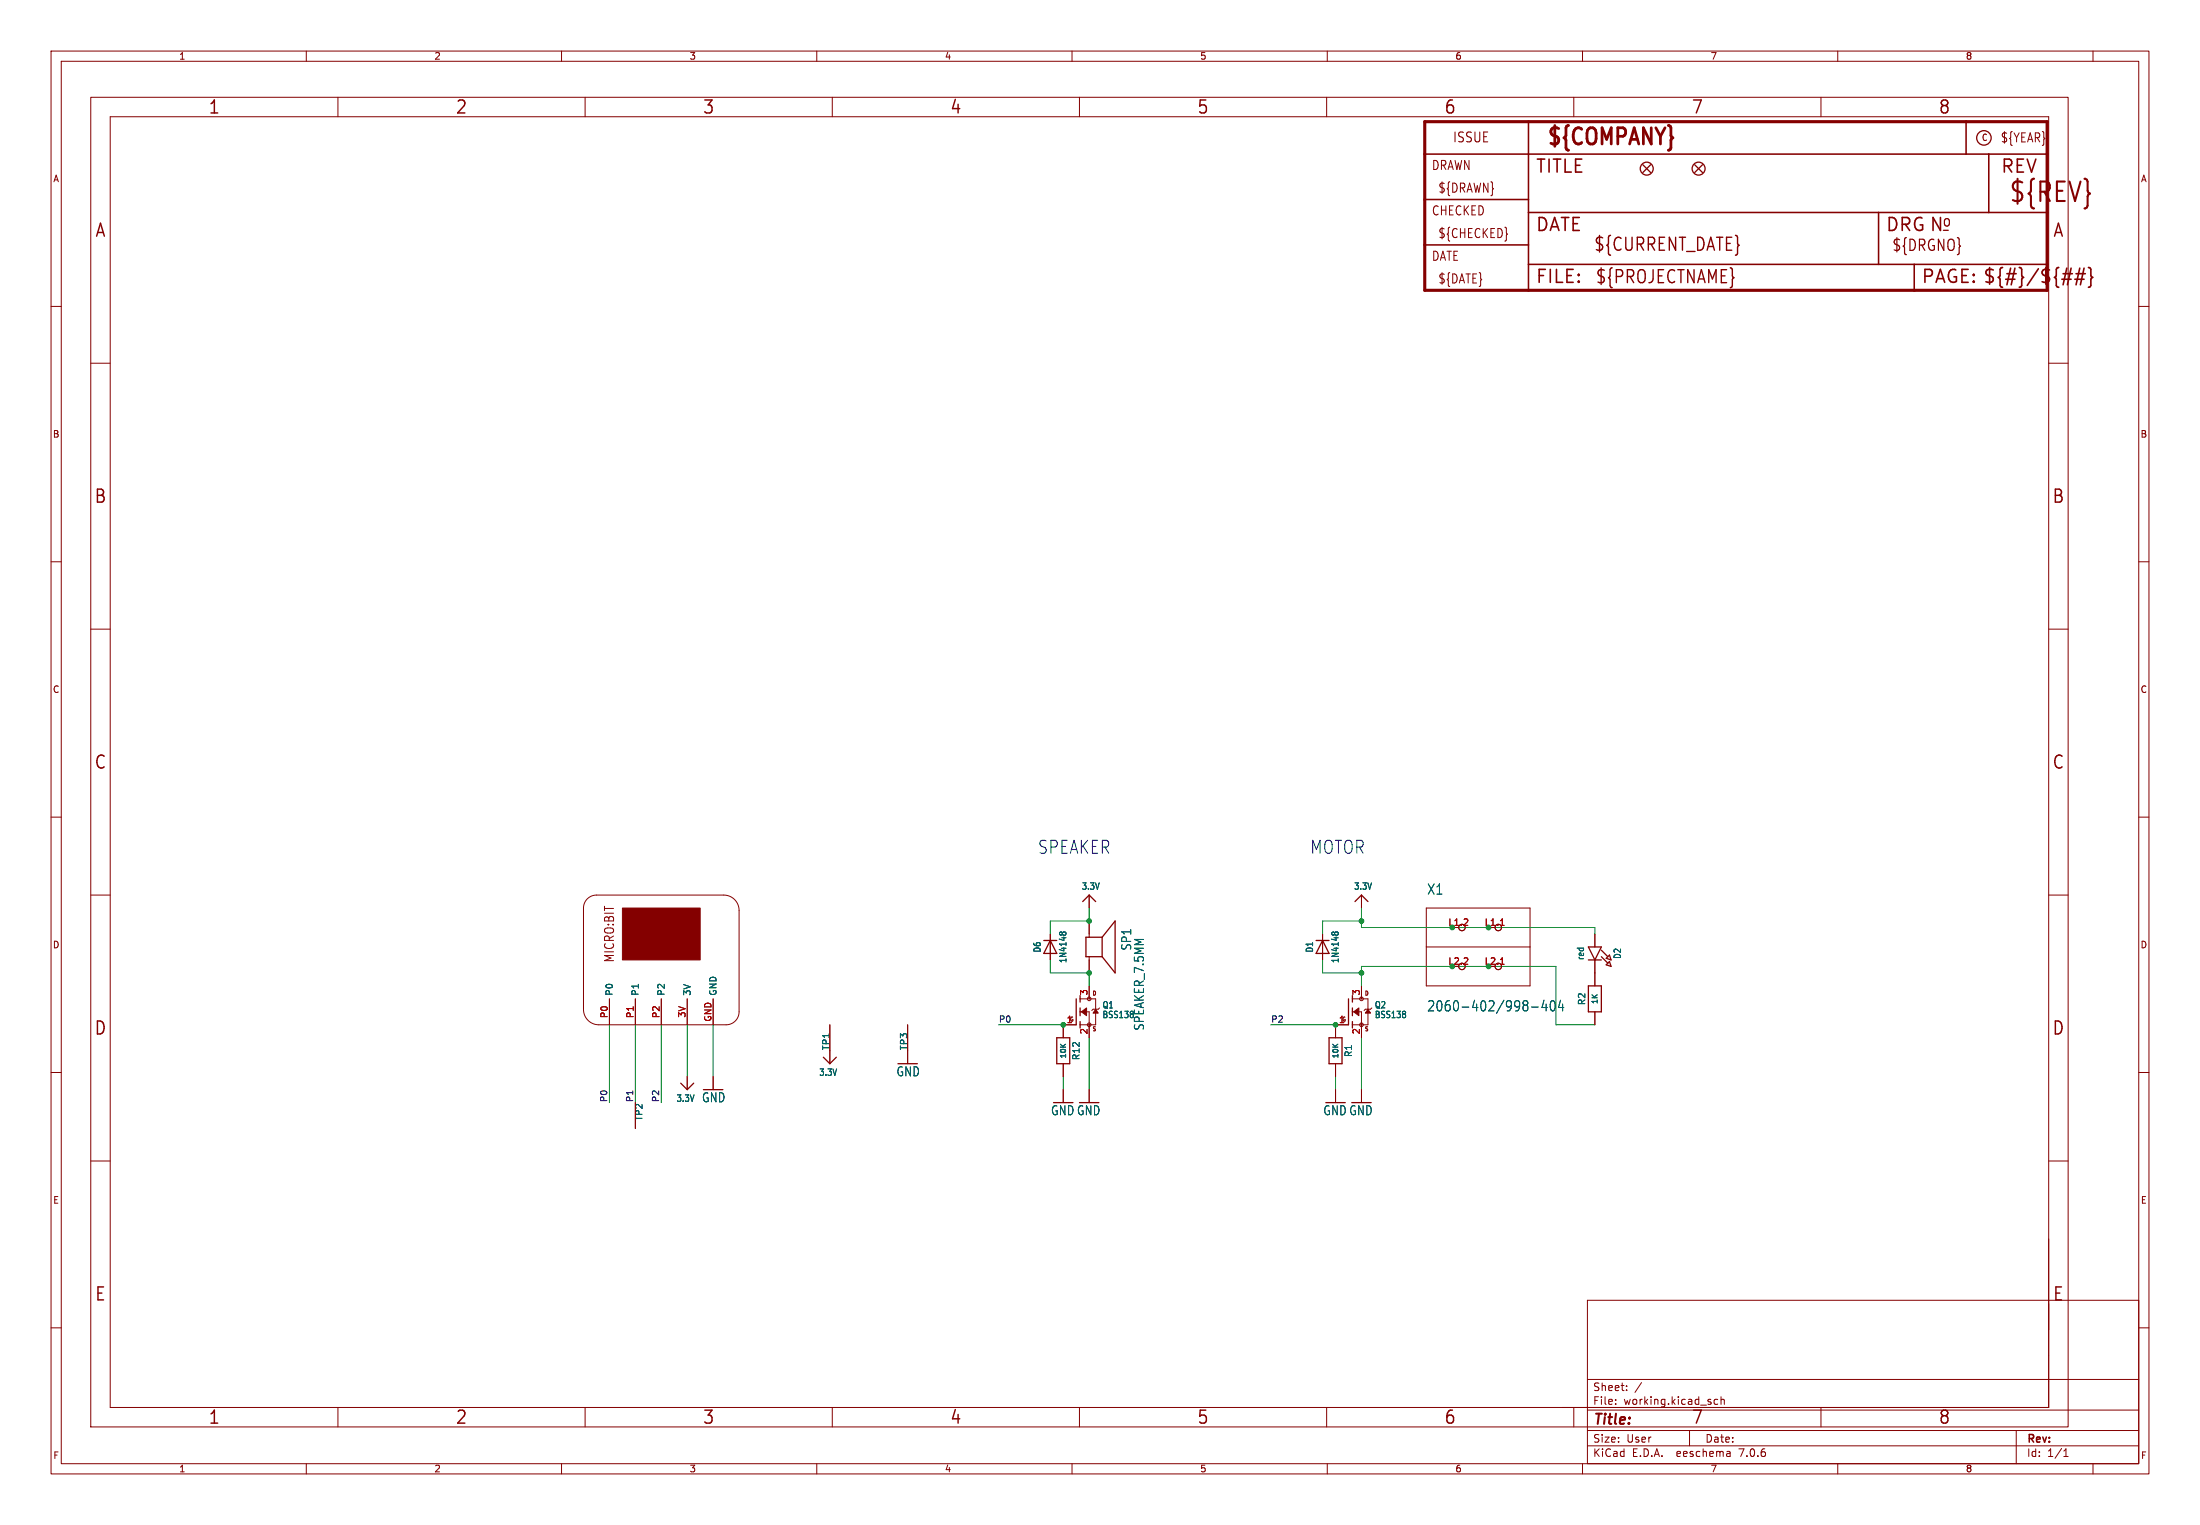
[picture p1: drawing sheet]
<svg xmlns="http://www.w3.org/2000/svg" width="431mm" height="299mm" viewBox="0 0 431 299" stroke-linecap="round" stroke-linejoin="round" font-family="sans-serif">
<g fill="none" stroke="#840000" stroke-width=".2">
<path d="M10 10h411v278.6h-411zM12 12h407v274.6h-407zM17.8 19.1h387.3v260.3h-387.3zM60 10v2M66.2 19.1v3.8M110 10v2M114.6 19.1v3.8M160 10v2M163 19.1v3.8M210 10v2M211.5 19.1v3.8M259.9 19.1v3.8"/>
<path d="M260 10v2M308.3 19.1v3.8M310 10v2M356.7 19.1v3.8M360 10v2M410 10v2M21.6 22.9h379.7v252.7h-379.7zM10 60h2M295.2 45.8h.1l-.1 .1M419 60h2M17.8 71.1h3.8M401.3 71.1h3.8"/>
<path d="M10 110h2M419 110h2M17.8 123.2h3.8M401.3 123.2h3.8M10 160h2M419 160h2M17.8 175.3h3.8M115 176a2.54 2.54 0 0 1 1.8-.7h25a3 3 0 0 1 3 3v19.8a2.54 2.54 0 0 1-2.6 2.6h-24.9a3 3 0 0 1-3-3v-19.9a2.54 2.54 0 0 1 .7-1.8zM213.4 175.3v2.5M266.7 175.3v2.5M279.4 177.8h20.3v15.2h-20.3zM401.3 175.3h3.8"/>
<path d="M119.4 195.6v5.1M124.5 195.6v5.1M129.5 195.6v5.1M134.6 195.6v5.1M139.7 195.6v5.1M205.7 182.9v5.1M211.6 198.1h1.8v5.1M211.6 195.6h3v5.1h-3M213.4 180.3v3.2M213.4 187.3v3.2M213.4 193v2.6M215.4 197.4l-.3 .2h-1l-.2 .3"/>
<path d="M259.1 182.9v5.1M264.9 198.1h1.8v5.1M264.9 195.6h3.1v5.1h-3.1M266.7 193v2.6M268.7 197.4l-.2 .2h-1l-.3 .3M279.4 185.4h20.3M312.4 182.9v2.5M312.4 188v5M312.4 198.1v2.6M10 210h2M124.5 215.9v5.1M134.6 210.8v2.6"/>
<path d="M139.7 210.8v2.6M162.6 200.7v7.6M177.8 200.7v7.6M208.3 208.3v2.5M208.3 213.4v2.5M210.8 200.7h-2.5v2.5M213.4 213.4v2.5M261.6 208.3v2.5M261.6 213.4v2.5M264.2 200.7h-2.6v2.5M266.7 213.4v2.5M419 210h2"/>
<path d="M17.8 227.3h3.8M401.3 227.3h3.8M10 260h2M311 254.6h108v32h-108zM419 260h2M66.2 275.6v3.8M114.6 275.6v3.8M163 275.6v3.8M211.5 275.6v3.8M259.9 275.6v3.8M308.3 275.6v3.8M311 276.1h108"/>
<path d="M311 270.1h108M316.5 274.8v.2M316.5 274.1v.1M318.6 272.1v.2M318.6 271.4v.1M321.6 270.7l-1.3 1.9M336.5 274.1l-.4-.1-.3 .3 .1 .6h.6M337.1 274.1l.2-.1 .4 .1 .1 .9M337.1 273.5v1.5M356.7 275.6v3.8M60 286.6v2M110 286.6v2"/>
<path d="M160 286.6v2M210 286.6v2M260 286.6v2M310 286.6v2M311 283.1h108M311 280.1h108M331 280.1v3M338.8 284.3l.1 .9M338.9 285.1l-.1 .1M338.9 284.5l-.1 .1M360 286.6v2M395 280.1v6.5"/>
<path d="M404.3 285.2h.8M404.3 284.1l.4-.4v1.5M410 286.6v2"/>
<circle cx="213.4" cy="195.6" r=".36"/>
<circle cx="266.7" cy="195.6" r=".36"/>
<circle cx="286.4" cy="181.6" r=".63"/>
<circle cx="286.4" cy="189.2" r=".63"/>
<circle cx="293.5" cy="181.6" r=".63"/>
<circle cx="293.5" cy="189.2" r=".63"/>
<circle cx="213.4" cy="200.7" r=".36"/>
<circle cx="266.7" cy="200.7" r=".36"/>
</g>
<g fill="none" stroke="#840000" stroke-width=".25">
<path d="M321.8 32.3l1.5 1.5M323.3 32.3l-1.5 1.5M332 32.3l1.5 1.5M333.5 32.3l-1.5 1.5M212.1 176.5l1.3-1.2 1.2 1.2M265.4 176.5l1.3-1.2 1.3 1.2M204.5 184.2h2.5M205.7 184.2l1.3 2.5h-2.5zM210.8 195.6v5.1M211.6 194.9v1.3M211.6 197.4v1.5M215.9 183.5h-3.2v3.8h3.2"/>
<path d="M215.9 183.5l2.5-3.2v10.2l-2.5-3.2M215.9 183.5v3.8M257.8 184.2h2.5M259.1 184.2l1.2 2.5h-2.5zM264.2 195.6v5.1M264.9 194.9v1.3M264.9 197.4v1.5M311.1 193h2.6v5.1h-2.6zM311.1 185.4h2.6l-1.3 2.6zM311.1 188h2.6M313.7 186.1l1.3 1.2M313.7 187.3l1.3 1.3"/>
<path d="M314.6 187.6l.7-.6 .3 1zM314.6 188.9l.7-.6 .3 .9zM133.3 212.1l1.3 1.3 1.3-1.3M161.3 207l1.3 1.3 1.2-1.3M207 203.2h2.5v5.1h-2.5zM211.6 200v1.3M260.3 203.2h2.6v5.1h-2.6zM264.9 200v1.3"/>
<circle cx="322.6" cy="33" r="1.27"/>
<circle cx="332.7" cy="33" r="1.27"/>
<circle cx="388.6" cy="27" r="1.42"/>
</g>
<g fill="#840000" stroke="#840000" stroke-width=".2">
<path d="M211.8 198.1l1.1-.7v1.5z"/>
<path d="M214.6 197.6l.5 .8h-1z"/>
<path d="M265.2 198.1l1-.7v1.5z"/>
<path d="M268 197.6l.5 .8h-1z"/>
<path d="M121.9 177.8h15.3v10.2h-15.3z"/>
</g>
<g fill="none" stroke="#006464" stroke-width=".2">
<path d="M208.1 182.7l-.3-.2-.3 .2v.2M208.1 182.7l.5-.2 .2 .2v.2M208.1 182.7v.2M261.4 182.7l-.3-.2-.2 .2v.2M261.4 182.7l.5-.2 .2 .1 .1 .3M261.4 182.7v.2M275.2 198.1l.1 .1-.1 .3M275.2 198.6l.1 .2-.1 .4M300 197.2h1.3M302.5 195.8l-.4 1.5h1M302.9 196.6v1.3M303.9 196a.39 .39 0 0 1 .4 0 .39 .39 0 0 1 .3 .3v.9l-.1 .6a.39 .39 0 0 1-.5 .1 .39 .39 0 0 1-.2-.3l-.1-.9z"/>
<path d="M305.7 195.8l-.4 1.5h1M306.1 196.6v1.3"/>
</g>
<path d="M279.1 23.8h121.9v33h-121.9z" fill="none" stroke="#840000" stroke-width=".61"/>
<path d="M279.1 39.1h20.3M279.1 30.2h121.9M299.4 23.8v33M385.1 23.8v6.4M389.6 30.2v11.4M279.1 48h20.3M299.4 51.8h101.6M299.4 41.6h101.6M368 41.6v10.2M375 51.8v5" fill="none" stroke="#840000" stroke-width=".3"/>
<path d="M403.9 54.7h1.8M404.1 53.6h1.9M405.7 52.5l-.7 3.3M406.4 54.7h1.9M406.7 53.6h1.8M407.4 52.5l-.7 3.3M408.3 52.5l-.8 3.3M409.1 52.4l.4 .1 .1 .2v1.3l.3 .3-.3 .4v1.2l-.1 .2-.4 .2" fill="none" stroke="#840000" stroke-width=".32"/>
<path d="M293.9 181.2h.7M293.9 188.8h.7" fill="none" stroke="#a90000" stroke-width=".2"/>
<g fill="none" stroke="#009600" stroke-width=".2">
<path d="M213.4 177.8v2.5h-7.7v2.6M266.7 177.8v3.8h45.7v1.3M205.7 188v2.5h7.7v2.5M259.1 188v2.5h7.6M266.7 193v-3.8h38.1v11.5h7.6M266.7 180.3h-7.6v2.6M119.4 200.7v15.2M124.5 200.7v15.2M129.5 200.7v15.2M134.6 200.7v10.1M139.7 200.7v10.1M195.6 200.7h12.7"/>
<path d="M208.3 210.8v2.6M213.4 203.2v10.2M248.9 200.7h12.7M261.6 210.8v2.6M266.7 203.2v10.2"/>
</g>
<g fill="#009600" stroke="#009600" stroke-width=".2">
<circle cx="208.3" cy="200.7" r=".46"/>
<circle cx="291.6" cy="181.6" r=".46"/>
<circle cx="284.5" cy="189.2" r=".46"/>
<circle cx="291.6" cy="189.2" r=".46"/>
<circle cx="284.5" cy="181.6" r=".46"/>
<circle cx="261.6" cy="200.7" r=".46"/>
<circle cx="213.4" cy="190.5" r=".46"/>
<circle cx="266.7" cy="180.3" r=".46"/>
<circle cx="266.7" cy="190.5" r=".46"/>
<circle cx="213.4" cy="180.3" r=".46"/>
</g>
<text font-size="5.3" fill="#840000" x="393.4" y="40.1">${REV}</text>
<text font-size="4.4" fill="#840000" x="302.7" y="29.2">${COMPANY}</text>
<g font-size="3.5" fill="#840000">
<text x="40.7" y="22.7">1</text>
<text x="89.1" y="22.7">2</text>
<text x="137.5" y="22.7">3</text>
<text x="186" y="22.7">4</text>
<text x="234.4" y="22.7">5</text>
<text x="282.8" y="22.7">6</text>
<text x="331.2" y="22.7">7</text>
<text x="379.6" y="22.7">8</text>
<text x="300.7" y="34.3">TITLE</text>
<text x="391.8" y="34.3">REV</text>
<text x="18.5" y="46.8">A</text>
<text x="300.7" y="45.7">DATE</text>
<text x="369.3" y="45.7">DRG N</text>
<text x="402" y="46.8">A</text>
<text x="312.1" y="49.5">${CURRENT_DATE}</text>
<text x="300.7" y="55.9">FILE:</text>
<text x="312.4" y="55.9">${PROJECTNAME}</text>
<text x="376.3" y="55.9">PAGE: ${#}/${##}</text>
<text x="18.3" y="98.9">B</text>
<text x="401.9" y="98.9">B</text>
<text x="18.3" y="150.9">C</text>
<text x="401.9" y="150.9">C</text>
<text x="18.3" y="203">D</text>
<text x="401.9" y="203">D</text>
<text x="18.5" y="255.1">E</text>
<text x="402" y="255.1">E</text>
<text x="40.7" y="279.2">1</text>
<text x="89.1" y="279.2">2</text>
<text x="137.5" y="279.2">3</text>
<text x="186" y="279.2">4</text>
<text x="234.4" y="279.2">5</text>
<text x="282.8" y="279.2">6</text>
<text x="331.2" y="279.2">7</text>
<text x="379.6" y="279.2">8</text>
</g>
<g font-size="3.5" fill="#0000c2">
<text x="203.2" y="167.4">SPEAKER</text>
<text x="256.5" y="167.4">MOTOR</text>
</g>
<g font-size="3" fill="#840000">
<text x="380.4" y="44.7">o</text>
<text x="370.5" y="49.5">${DRGNO}</text>
</g>
<g font-size="2.8" fill="#006464">
<text x="279.5" y="175.4">X1</text>
<text x="279.5" y="198.3">2060-402/998-404</text>
</g>
<text font-size="2.8" fill="#840000" x="312" y="279.5">Title:</text>
<text font-size="2.7" fill="#840000" x="284.5" y="28.2">ISSUE</text>
<g font-size="2.5" fill="#840000">
<text x="391.8" y="28.2">${YEAR}</text>
<text x="280.4" y="33.5">DRAWN</text>
<text x="281.6" y="38">${DRAWN}</text>
<text x="280.4" y="42.4">CHECKED</text>
<text x="281.6" y="46.9">${CHECKED}</text>
<text x="280.4" y="51.3">DATE</text>
<text x="281.6" y="55.8">${DATE}</text>
<text x="120.6" y="188.6" transform="rotate(-90 120.6 188.6)">MICRO:BIT</text>
</g>
<g font-size="2.5" fill="#006464">
<text x="221.8" y="186.2" transform="rotate(-90 221.8 186.2)">SP1</text>
<text x="224.3" y="201.9" transform="rotate(-90 224.3 201.9)">SPEAKER_7.5MM</text>
<text x="175.5" y="211">GND</text>
<text x="137.4" y="216">GND</text>
<text x="205.8" y="218.6">GNDGND</text>
<text x="259.1" y="218.6">GNDGND</text>
</g>
<g font-size="2.1" fill="#840000">
<text x="312" y="275.3">File:</text>
<text x="312" y="272.6">Sheet:</text>
<text x="318" y="275.3">working.kicad_sch</text>
<text x="312" y="285.5">KiCad</text>
<text x="312" y="282.7">Size:</text>
<text x="318.6" y="282.7">User</text>
<text x="319.7" y="285.5">E.D.A.</text>
<text x="328.6" y="285.5">eeschema</text>
<text x="334" y="282.7">Date:</text>
<text x="340.9" y="285.5">7.0.6</text>
<text x="397" y="282.9">Rev:</text>
<text x="397" y="285.5">Id:</text>
<text x="401" y="285.5">1/1</text>
</g>
<g font-size="1.8" fill="#840000">
<text x="35" y="11.9">1</text>
<text x="85" y="11.9">2</text>
<text x="135" y="11.9">3</text>
<text x="185" y="11.9">4</text>
<text x="235" y="11.9">5</text>
<text x="285" y="11.9">6</text>
<text x="335" y="11.9">7</text>
<text x="385" y="11.9">8</text>
<text x="388.1" y="27.8">C</text>
<text x="10.3" y="35.9">A</text>
<text x="419.3" y="35.9">A</text>
<text x="10.3" y="85.9">B</text>
<text x="419.2" y="85.9">B</text>
<text x="10.3" y="135.9">C</text>
<text x="419.2" y="135.9">C</text>
<text x="10.3" y="185.9">D</text>
<text x="419.2" y="185.9">D</text>
<text x="10.3" y="235.9">E</text>
<text x="419.3" y="235.9">E</text>
<text x="10.3" y="285.9">F</text>
<text x="419.3" y="285.9">F</text>
<text x="35" y="288.5">1</text>
<text x="85" y="288.5">2</text>
<text x="135" y="288.5">3</text>
<text x="185" y="288.5">4</text>
<text x="235" y="288.5">5</text>
<text x="285" y="288.5">6</text>
<text x="335" y="288.5">7</text>
<text x="385" y="288.5">8</text>
</g>
<g font-size="1.8" fill="#006464">
<text x="211.8" y="174.4">3.3V</text>
<text x="265.2" y="174.4">3.3V</text>
<text x="204.1" y="186.6" transform="rotate(-90 204.1 186.6)">D6</text>
<text x="209.1" y="188.7" transform="rotate(-90 209.1 188.7)">1N4148</text>
<text x="257.4" y="186.6" transform="rotate(-90 257.4 186.6)">D1</text>
<text x="262.4" y="188.7" transform="rotate(-90 262.4 188.7)">1N4148</text>
<text x="310.5" y="188.1" transform="rotate(-90 310.5 188.1)">red</text>
<text x="317.7" y="187.9" transform="rotate(-90 317.7 187.9)">D2</text>
<text x="120.2" y="195.1" transform="rotate(-90 120.2 195.1)">P0</text>
<text x="125.3" y="195.1" transform="rotate(-90 125.3 195.1)">P1</text>
<text x="130.4" y="195.1" transform="rotate(-90 130.4 195.1)">P2</text>
<text x="135.5" y="195.1" transform="rotate(-90 135.5 195.1)">3V</text>
<text x="140.6" y="195.1" transform="rotate(-90 140.6 195.1)">GND</text>
<text x="215.9" y="197.7">Q1</text>
<text x="269.2" y="197.7">Q2</text>
<text x="310.7" y="196.9" transform="rotate(-90 310.7 196.9)">R2</text>
<text x="215.9" y="199.6">BSS138</text>
<text x="269.2" y="199.6">BSS138</text>
<text x="162.7" y="205.7" transform="rotate(-90 162.7 205.7)">TP1</text>
<text x="177.9" y="205.7" transform="rotate(-90 177.9 205.7)">TP3</text>
<text x="211.7" y="207.7" transform="rotate(-90 211.7 207.7)">R12</text>
<text x="265" y="207.1" transform="rotate(-90 265 207.1)">R1</text>
<text x="132.4" y="215.9">3.3V</text>
<text x="160.4" y="210.9">3.3V</text>
<text x="126" y="219.6" transform="rotate(-90 126 219.6)">TP2</text>
</g>
<g font-size="1.8" fill="#a90000">
<text x="283.6" y="181.4">L1.2</text>
<text x="290.7" y="181.4">L1.1</text>
<text x="283.6" y="189">L2.2</text>
<text x="290.7" y="189">L2.1</text>
<text x="213.1" y="195" transform="rotate(-90 213.1 195)">3</text>
<text x="266.4" y="195" transform="rotate(-90 266.4 195)">3</text>
<text x="119.1" y="199.5" transform="rotate(-90 119.1 199.5)">P0</text>
<text x="124.2" y="199.5" transform="rotate(-90 124.2 199.5)">P1</text>
<text x="129.3" y="199.5" transform="rotate(-90 129.3 199.5)">P2</text>
<text x="134.4" y="199.4" transform="rotate(-90 134.4 199.4)">3V</text>
<text x="139.4" y="200.2" transform="rotate(-90 139.4 200.2)">GND</text>
<text x="208.8" y="200.4">1</text>
<text x="213.1" y="202.6" transform="rotate(-90 213.1 202.6)">2</text>
<text x="262.2" y="200.4">1</text>
<text x="266.4" y="202.6" transform="rotate(-90 266.4 202.6)">2</text>
</g>
<g font-size="1.7" fill="#0f0f0f">
<text x="195.6" y="200.3">P0</text>
<text x="248.9" y="200.3">P2</text>
<text x="119" y="215.9" transform="rotate(-90 119 215.9)">P0</text>
<text x="124.1" y="215.9" transform="rotate(-90 124.1 215.9)">P1</text>
<text x="129.2" y="215.9" transform="rotate(-90 129.2 215.9)">P2</text>
</g>
<g font-size="1.4" fill="#006464">
<text x="313.2" y="196.8" transform="rotate(-90 313.2 196.8)">1K</text>
<text x="209.1" y="207.4" transform="rotate(-90 209.1 207.4)">10K</text>
<text x="262.4" y="207.4" transform="rotate(-90 262.4 207.4)">10K</text>
</g>
<g font-size="1.1" fill="#840000">
<text x="213.9" y="195.1">D</text>
<text x="267.2" y="195.1">D</text>
<text x="213.9" y="202.1">S</text>
<text x="267.2" y="202.1">S</text>
</g>
<g font-size="1.1" fill="#a90000">
<text x="209.5" y="200.2">G</text>
<text x="262.8" y="200.2">G</text>
</g>
</svg>
